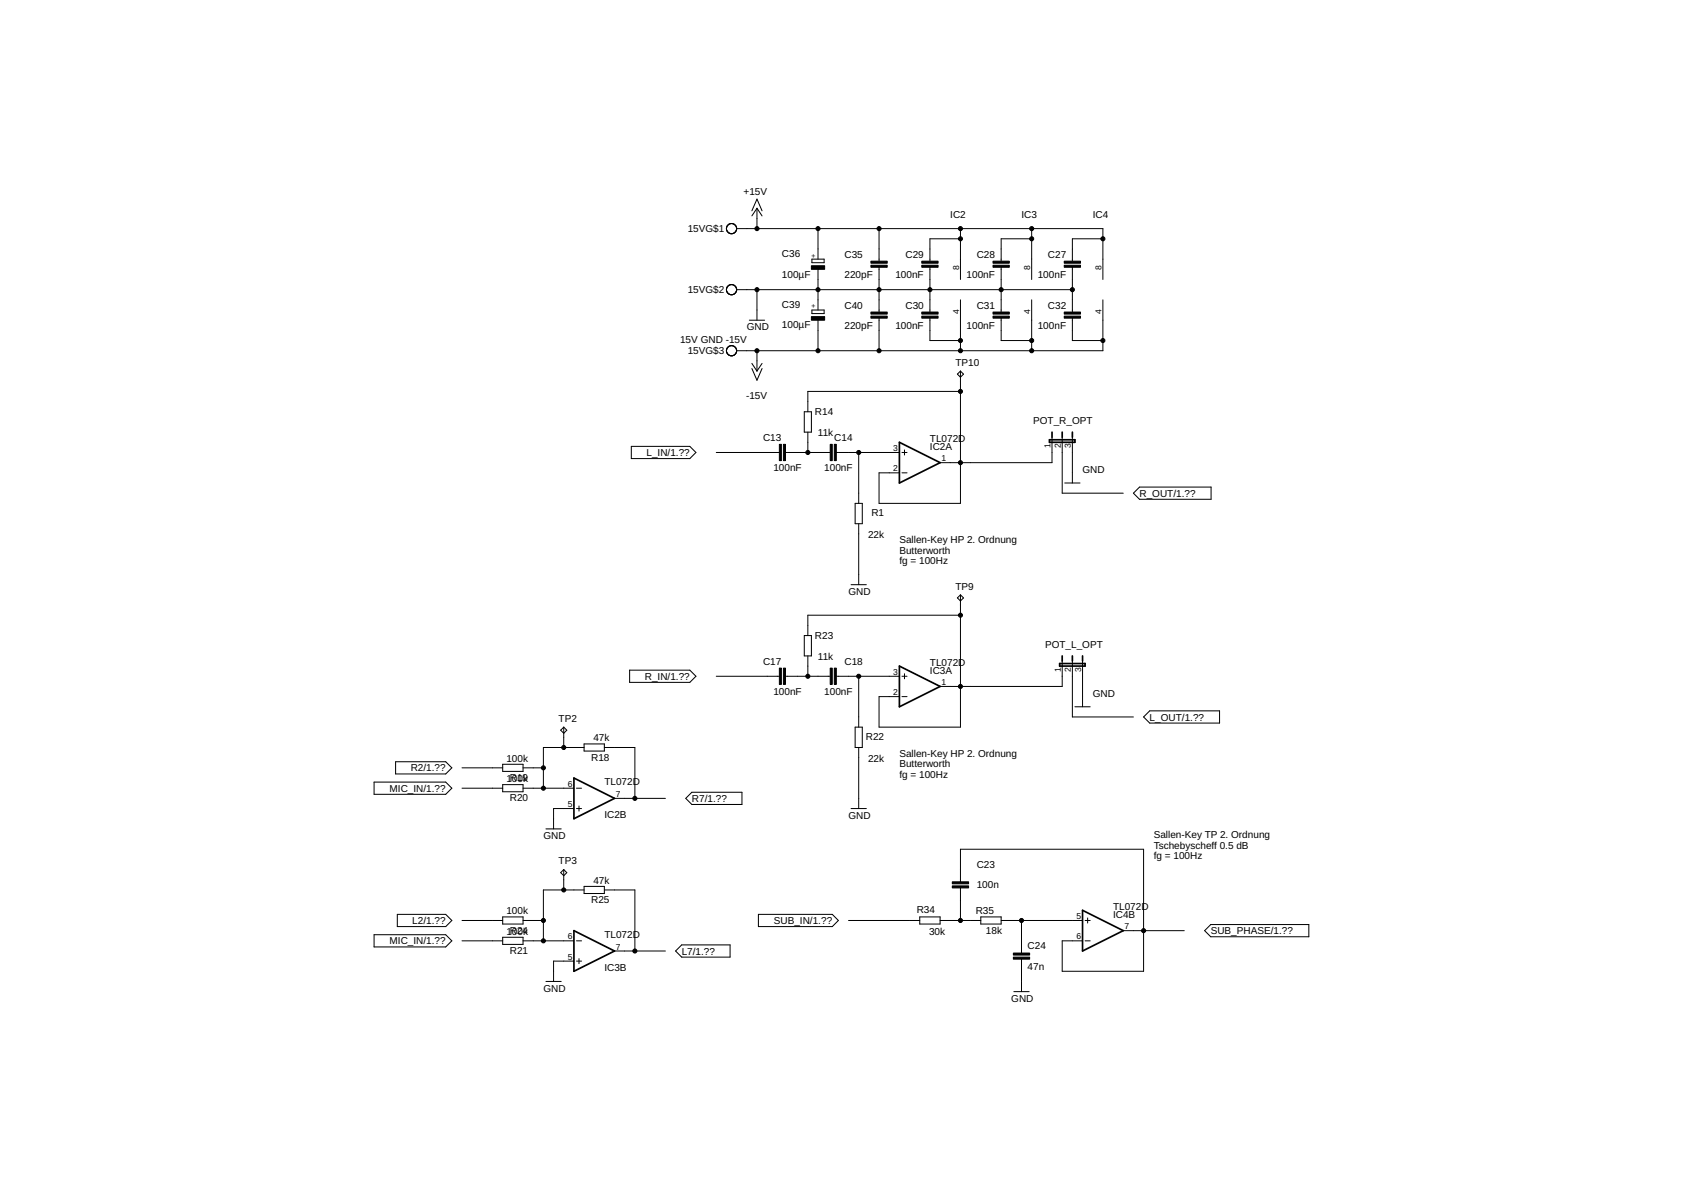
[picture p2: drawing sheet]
<svg xmlns="http://www.w3.org/2000/svg" width="420mm" height="297mm" viewBox="0 0 420 297" stroke-linecap="round" stroke-linejoin="round" font-family="sans-serif">
<g fill="none" stroke="#000" stroke-width=".25">
<path d="M183.9 57.1h91.4v12.7M187.7 52.6l1.3-2.9 1.2 2.9M189 52v5.1M189 52l1.2 1.9M189 52l-1.3 1.9M204.2 57.1v7.6M219.5 57.1v8.1M239.8 57.1v12.7M239.8 59.6h-7.6v5.6M257.6 59.6h-7.7v5.6M257.6 57.1v12.7M275.3 59.6h-7.6v5.6"/>
<path d="M183.9 72.3h83.8M187.1 79.9h3.8M189 72.3v7.6M202.7 64.7h3v.9h-3zM202.7 77.4h3v.9h-3zM204.2 67.2v10.2M204.2 79.9v7.6M219.5 66.7v11.2M219.5 79.4v8.1M232.2 66.7v11.2M232.2 79.4v5.6h7.6M239.8 74.8v12.7"/>
<path d="M249.9 66.7v11.2M249.9 79.4v5.6h7.7M257.6 74.8v12.7M267.7 66.7v11.2M267.7 79.4v5.6h7.6M275.3 74.8v12.7h-91.4M187.7 90.7l1.3 1.9M187.7 92l1.3 2.9 1.2-2.9M189 87.5v5.1M190.2 90.7l-1.2 1.9M239 93.4l.8-.8 .7 .8-.7 .7zM239.8 92.6v33h-20.3v-7.6h5"/>
<path d="M239.8 97.7h-38.1v5.1M157.6 111.4h14.6l1.5 1.5-1.5 1.6h-14.6zM178.8 112.9h15.8M196.1 112.9h11.2M200.8 102.8h1.8v5.1h-1.8zM201.7 107.9v5M208.8 112.9h15.7M214.4 112.9v12.7M225.2 112.9h1.2M225.2 118h1.2M225.8 112.3v1.3M262.6 109.1v6.4h-27.9"/>
<path d="M265.2 109.1v14h15.2M267.7 109.1v11.5M213.5 125.6h1.8v5.1h-1.8zM214.4 130.7v15.2M265.8 120.6h3.8M283 123.1l1.5-1.5h17.8v3h-17.8zM200.8 158.6h1.8v5.1h-1.8zM212.5 145.9h3.8M239 149.2l.8-.7 .7 .7-.7 .8zM239.8 153.6h-38.1v5M239.8 148.5v33h-20.3v-7.6h5M157.2 167.3h15l1.5 1.5-1.5 1.5h-15z"/>
<path d="M178.8 168.8h15.8M196.1 168.8h11.2M201.7 163.7v5.1M208.8 168.8h15.7M214.4 168.8v12.7M225.2 168.8h1.2M225.2 173.9h1.2M225.8 168.2v1.2M265.2 165v6.3h-30.5M267.7 165v14h15.3M268.4 176.4h3.8M270.3 165v11.4"/>
<path d="M285.5 179l1.5-1.6h17.5v3.1h-17.5zM93.4 195.2h17.9l1.5 1.5-1.5 1.6h-17.9zM98.8 190.1h12.5l1.5 1.6-1.5 1.5h-12.5zM115.3 191.7h10.2M115.3 196.7h10.2M125.5 190.8h5.1v1.8h-5.1zM125.5 195.9h5.1v1.7h-5.1zM130.6 191.7h5.1M130.6 196.7h12.7M140.7 181.5l.8 .8-.8 .7-.7-.7zM140.7 181.5v5.1M143.9 196.7h1.3"/>
<path d="M145.8 186.6h-10.1v10.1M145.8 185.7h5.1v1.8h-5.1zM150.9 186.6h7.6v12.7M153.4 199.3h12.7M171.2 199.3l1.5-1.5h12.5v3h-12.5zM213.5 181.5h1.8v5.1h-1.8zM214.4 186.6v15.2M136.3 206.9h3.8M140.7 217.1v5M140.7 217.1l.8 .7-.8 .8-.7-.8zM143.3 201.8h-5.1v5.1M143.9 201.8h1.3"/>
<path d="M144.5 201.2v1.3M212.5 201.8h3.8M93.4 233.3h17.9l1.5 1.5-1.5 1.6h-17.9zM99.2 228.2h12.1l1.5 1.6-1.5 1.5h-12.1zM115.3 229.8h10.2M115.3 234.8h10.2M125.5 228.9h5.1v1.8h-5.1zM125.5 234h5.1v1.7h-5.1zM130.6 229.8h5.1M130.6 234.8h12.7M143.3 239.9h-5.1v5.1M143.9 234.8h1.3"/>
<path d="M143.9 239.9h1.3M144.5 239.3v1.2M145.8 221.3h5.1v1.7h-5.1zM145.8 222.1h-10.1v12.7M150.9 222.1h7.6v15.3M153.4 237.4h12.7M168.7 237.4l1.5-1.5h12.1v3h-12.1zM189.3 228.2h18.5l1.5 1.6-1.5 1.5h-18.5zM211.8 229.8h17.8M229.6 228.9h5.1v1.8h-5.1zM234.7 229.8h10.2M239.8 220.1v-8.1h45.7v30.4h-20.3v-7.6h5.1"/>
<path d="M239.8 221.6v8.2M244.9 228.9h5v1.8h-5zM249.9 229.8h20.4M255 229.8v8.1M255 239.4v8.1M270.9 229.8h1.3M270.9 234.8h1.3M271.5 229.1v1.3M280.4 232.3h15.3M300.7 232.3l1.6-1.5h24.4v3h-24.4zM136.3 245h3.8M253.1 247.5h3.8"/>
<circle cx="182.6" cy="57.1" r="1.27"/>
<circle cx="182.6" cy="72.3" r="1.27"/>
<circle cx="182.6" cy="87.5" r="1.27"/>
</g>
<g fill="#000" stroke="#000" stroke-width=".25">
<path d="M202.6 66.3h3.3v.9h-3.3zM202.6 79h3.3v.9h-3.3zM217.4 66.2h4.1v.5h-4.1zM217.4 65.2h4.1v.5h-4.1zM217.4 78.9h4.1v.5h-4.1zM217.4 77.9h4.1v.5h-4.1zM230.1 66.2h4.1v.5h-4.1zM230.1 65.2h4.1v.5h-4.1zM230.1 78.9h4.1v.5h-4.1zM230.1 77.9h4.1v.5h-4.1zM247.9 66.2h4.1v.5h-4.1zM247.9 65.2h4.1v.5h-4.1z"/>
<path d="M247.9 78.9h4.1v.5h-4.1zM247.9 77.9h4.1v.5h-4.1zM265.7 66.2h4v.5h-4zM265.7 65.2h4v.5h-4zM265.7 78.9h4v.5h-4zM265.7 77.9h4v.5h-4zM194.6 110.9h.5v4.1h-.5zM195.6 110.9h.5v4.1h-.5zM207.3 110.9h.5v4.1h-.5zM208.3 110.9h.5v4.1h-.5zM194.6 166.8h.5v4h-.5zM195.6 166.8h.5v4h-.5z"/>
<path d="M207.3 166.8h.5v4h-.5zM208.3 166.8h.5v4h-.5zM237.7 221.1h4.1v.5h-4.1zM237.7 220.1h4.1v.5h-4.1zM253 238.9h4v.5h-4zM253 237.9h4v.5h-4z"/>
</g>
<g fill="none" stroke="#000" stroke-width=".42">
<path d="M224.5 110.4l10.2 5.1-10.2 5.1zM262 109.8h6.4v.6h-6.4zM262.6 107.9v1.2M265.2 107.9v1.2M267.7 107.9v1.2M224.5 166.3l10.2 5-10.2 5.1zM264.5 165.6h6.4v.7h-6.4zM265.2 163.7v1.3M267.7 163.7v1.3M270.3 163.7v1.3M143.3 194.2l10.1 5.1-10.1 5.1zM143.3 232.3l10.1 5.1-10.1 5z"/>
<path d="M270.3 227.2l10.1 5.1-10.1 5.1z"/>
</g>
<g fill="#000" stroke="#000" stroke-width=".25">
<circle cx="189" cy="57.1" r=".51"/>
<circle cx="204.2" cy="57.1" r=".51"/>
<circle cx="219.5" cy="57.1" r=".51"/>
<circle cx="239.8" cy="57.1" r=".51"/>
<circle cx="239.8" cy="59.6" r=".51"/>
<circle cx="257.6" cy="57.1" r=".51"/>
<circle cx="257.6" cy="59.6" r=".51"/>
<circle cx="275.3" cy="59.6" r=".51"/>
<circle cx="189" cy="72.3" r=".51"/>
<circle cx="204.2" cy="72.3" r=".51"/>
<circle cx="219.5" cy="72.3" r=".51"/>
<circle cx="232.2" cy="72.3" r=".51"/>
<circle cx="249.9" cy="72.3" r=".51"/>
<circle cx="267.7" cy="72.3" r=".51"/>
<circle cx="189" cy="87.5" r=".51"/>
<circle cx="204.2" cy="87.5" r=".51"/>
<circle cx="219.5" cy="87.5" r=".51"/>
<circle cx="239.8" cy="97.7" r=".51"/>
<circle cx="239.8" cy="85" r=".51"/>
<circle cx="239.8" cy="87.5" r=".51"/>
<circle cx="257.6" cy="87.5" r=".51"/>
<circle cx="257.6" cy="85" r=".51"/>
<circle cx="275.3" cy="85" r=".51"/>
<circle cx="201.7" cy="112.9" r=".51"/>
<circle cx="214.4" cy="112.9" r=".51"/>
<circle cx="239.8" cy="115.5" r=".51"/>
<circle cx="239.8" cy="153.6" r=".51"/>
<circle cx="201.7" cy="168.8" r=".51"/>
<circle cx="214.4" cy="168.8" r=".51"/>
<circle cx="239.8" cy="171.3" r=".51"/>
<circle cx="135.7" cy="191.7" r=".51"/>
<circle cx="135.7" cy="196.7" r=".51"/>
<circle cx="140.7" cy="186.6" r=".51"/>
<circle cx="158.5" cy="199.3" r=".51"/>
<circle cx="135.7" cy="229.8" r=".51"/>
<circle cx="135.7" cy="234.8" r=".51"/>
<circle cx="140.7" cy="222.1" r=".51"/>
<circle cx="158.5" cy="237.4" r=".51"/>
<circle cx="239.8" cy="229.8" r=".51"/>
<circle cx="255" cy="229.8" r=".51"/>
<circle cx="285.5" cy="232.3" r=".51"/>
</g>
<g font-size="2.5">
<text x="185.6" y="48.7">+15V</text>
<text x="171.7" y="58">15VG$1</text>
<text x="237.2" y="54.5">IC2</text>
<text x="255" y="54.5">IC3</text>
<text x="272.8" y="54.5">IC4</text>
<text x="195.2" y="64.2">C36</text>
<text x="210.8" y="64.3">C35</text>
<text x="226.1" y="64.3">C29</text>
<text x="243.8" y="64.3">C28</text>
<text x="261.6" y="64.3">C27</text>
<text x="195.2" y="69.3">100µF</text>
<text x="210.8" y="69.4">220pF</text>
<text x="223.5" y="69.4">100nF</text>
<text x="241.3" y="69.4">100nF</text>
<text x="259.1" y="69.4">100nF</text>
<text x="171.7" y="73.2">15VG$2</text>
<text x="195.2" y="76.9">C39</text>
<text x="210.8" y="77">C40</text>
<text x="226.1" y="77">C30</text>
<text x="243.8" y="77">C31</text>
<text x="261.6" y="77">C32</text>
<text x="186.4" y="82.5">GND</text>
<text x="195.2" y="82">100µF</text>
<text x="210.8" y="82.1">220pF</text>
<text x="223.5" y="82.1">100nF</text>
<text x="241.3" y="82.1">100nF</text>
<text x="259.1" y="82.1">100nF</text>
<text x="169.8" y="85.6">15V GND -15V</text>
<text x="171.7" y="88.4">15VG$3</text>
<text x="238.5" y="91.4">TP10</text>
<text x="186.3" y="99.5">-15V</text>
<text x="203.5" y="103.5">R14</text>
<text x="257.9" y="105.8">POT_R_OPT</text>
<text x="161.4" y="113.8">L_IN/1.??</text>
<text x="190.5" y="110">C13</text>
<text x="204.2" y="108.9">11k</text>
<text x="208.3" y="110">C14</text>
<text x="232.2" y="110.4">TL072D</text>
<text x="232.2" y="112.3">IC2A</text>
<text x="193.1" y="117.6">100nF</text>
<text x="205.8" y="117.6">100nF</text>
<text x="270.2" y="118">GND</text>
<text x="284.5" y="124">R_OUT/1.??</text>
<text x="217.5" y="128.9">R1</text>
<text x="216.7" y="134.3">22k</text>
<text x="224.5" y="135.5">Sallen-Key HP 2. Ordnung</text>
<text x="224.5" y="138.2">Butterworth</text>
<text x="224.5" y="140.9">fg = 100Hz</text>
<text x="211.8" y="148.5">GND</text>
<text x="238.5" y="147.2">TP9</text>
<text x="203.5" y="159.4">R23</text>
<text x="260.9" y="161.7">POT_L_OPT</text>
<text x="190.5" y="165.9">C17</text>
<text x="204.2" y="164.7">11k</text>
<text x="210.8" y="165.9">C18</text>
<text x="232.2" y="166.3">TL072D</text>
<text x="161" y="169.7">R_IN/1.??</text>
<text x="193.1" y="173.5">100nF</text>
<text x="205.8" y="173.5">100nF</text>
<text x="232.2" y="168.2">IC3A</text>
<text x="272.8" y="173.9">GND</text>
<text x="287" y="179.9">L_OUT/1.??</text>
<text x="139.5" y="180.2">TP2</text>
<text x="148.1" y="185.1">47k</text>
<text x="216.2" y="184.8">R22</text>
<text x="126.4" y="190.1">100k</text>
<text x="147.6" y="189.9">R18</text>
<text x="216.7" y="190.1">22k</text>
<text x="224.5" y="188.9">Sallen-Key HP 2. Ordnung</text>
<text x="224.5" y="191.5">Butterworth</text>
<text x="97.3" y="197.6">MIC_IN/1.??</text>
<text x="102.5" y="192.6">R2/1.??</text>
<text x="126.4" y="195.2">1R19</text>
<text x="127.8" y="195.2">00k</text>
<text x="150.9" y="196">TL072D</text>
<text x="224.5" y="194.2">fg = 100Hz</text>
<text x="127.3" y="200">R20</text>
<text x="172.7" y="200.2">R7/1.??</text>
<text x="135.6" y="209.4">GND</text>
<text x="150.9" y="204.2">IC2B</text>
<text x="211.8" y="204.4">GND</text>
<text x="288" y="209.2">Sallen-Key TP 2. Ordnung</text>
<text x="139.5" y="215.8">TP3</text>
<text x="288" y="211.9">Tschebyscheff 0.5 dB</text>
<text x="288" y="214.5">fg = 100Hz</text>
<text x="148.1" y="220.6">47k</text>
<text x="243.8" y="221.8">100n</text>
<text x="243.8" y="216.7">C23</text>
<text x="147.6" y="225.4">R25</text>
<text x="228.9" y="228">R34</text>
<text x="277.9" y="227.2">TL072D</text>
<text x="102.9" y="230.6">L2/1.??</text>
<text x="126.4" y="233.3">1R24</text>
<text x="126.4" y="228.2">100k</text>
<text x="127.8" y="233.3">00k</text>
<text x="193.2" y="230.6">SUB_IN/1.??</text>
<text x="231.9" y="233.3">30k</text>
<text x="243.6" y="228.3">R35</text>
<text x="246.1" y="233.1">18k</text>
<text x="277.9" y="229.1">IC4B</text>
<text x="302.2" y="233.2">SUB_PHASE/1.??</text>
<text x="97.3" y="235.7">MIC_IN/1.??</text>
<text x="127.3" y="238.1">R21</text>
<text x="150.9" y="234.1">TL072D</text>
<text x="170.2" y="238.3">L7/1.??</text>
<text x="256.5" y="237">C24</text>
<text x="150.9" y="242.3">IC3B</text>
<text x="256.5" y="242.1">47n</text>
<text x="135.6" y="247.5">GND</text>
<text x="252.5" y="250.1">GND</text>
</g>
<g font-size="2.1">
<text x="239.4" y="67.4" transform="rotate(-90 239.4 67.4)">8</text>
<text x="257.2" y="67.4" transform="rotate(-90 257.2 67.4)">8</text>
<text x="275" y="67.4" transform="rotate(-90 275 67.4)">8</text>
<text x="239.4" y="78.4" transform="rotate(-90 239.4 78.4)">4</text>
<text x="257.2" y="78.4" transform="rotate(-90 257.2 78.4)">4</text>
<text x="275" y="78.4" transform="rotate(-90 275 78.4)">4</text>
<text x="223" y="112.6">3</text>
<text x="262.3" y="111.9" transform="rotate(-90 262.3 111.9)">1</text>
<text x="264.8" y="111.9" transform="rotate(-90 264.8 111.9)">2</text>
<text x="267.4" y="111.9" transform="rotate(-90 267.4 111.9)">3</text>
<text x="223" y="117.7">2</text>
<text x="235.1" y="115.1">1</text>
<text x="264.8" y="167.8" transform="rotate(-90 264.8 167.8)">1</text>
<text x="267.4" y="167.8" transform="rotate(-90 267.4 167.8)">2</text>
<text x="269.9" y="167.8" transform="rotate(-90 269.9 167.8)">3</text>
<text x="223" y="173.5">2</text>
<text x="223" y="168.5">3</text>
<text x="235.1" y="171">1</text>
<text x="141.7" y="196.4">6</text>
<text x="141.7" y="201.5">5</text>
<text x="153.8" y="198.9">7</text>
<text x="268.7" y="229.4">5</text>
<text x="280.8" y="231.9">7</text>
<text x="141.7" y="234.5">6</text>
<text x="141.7" y="239.6">5</text>
<text x="153.8" y="237">7</text>
<text x="268.7" y="234.5">6</text>
</g>
<g font-size="1.8">
<text x="203.6" y="64.3" transform="rotate(-90 203.6 64.3)">+</text>
<text x="203.6" y="77" transform="rotate(-90 203.6 77)">+</text>
</g>
</svg>
